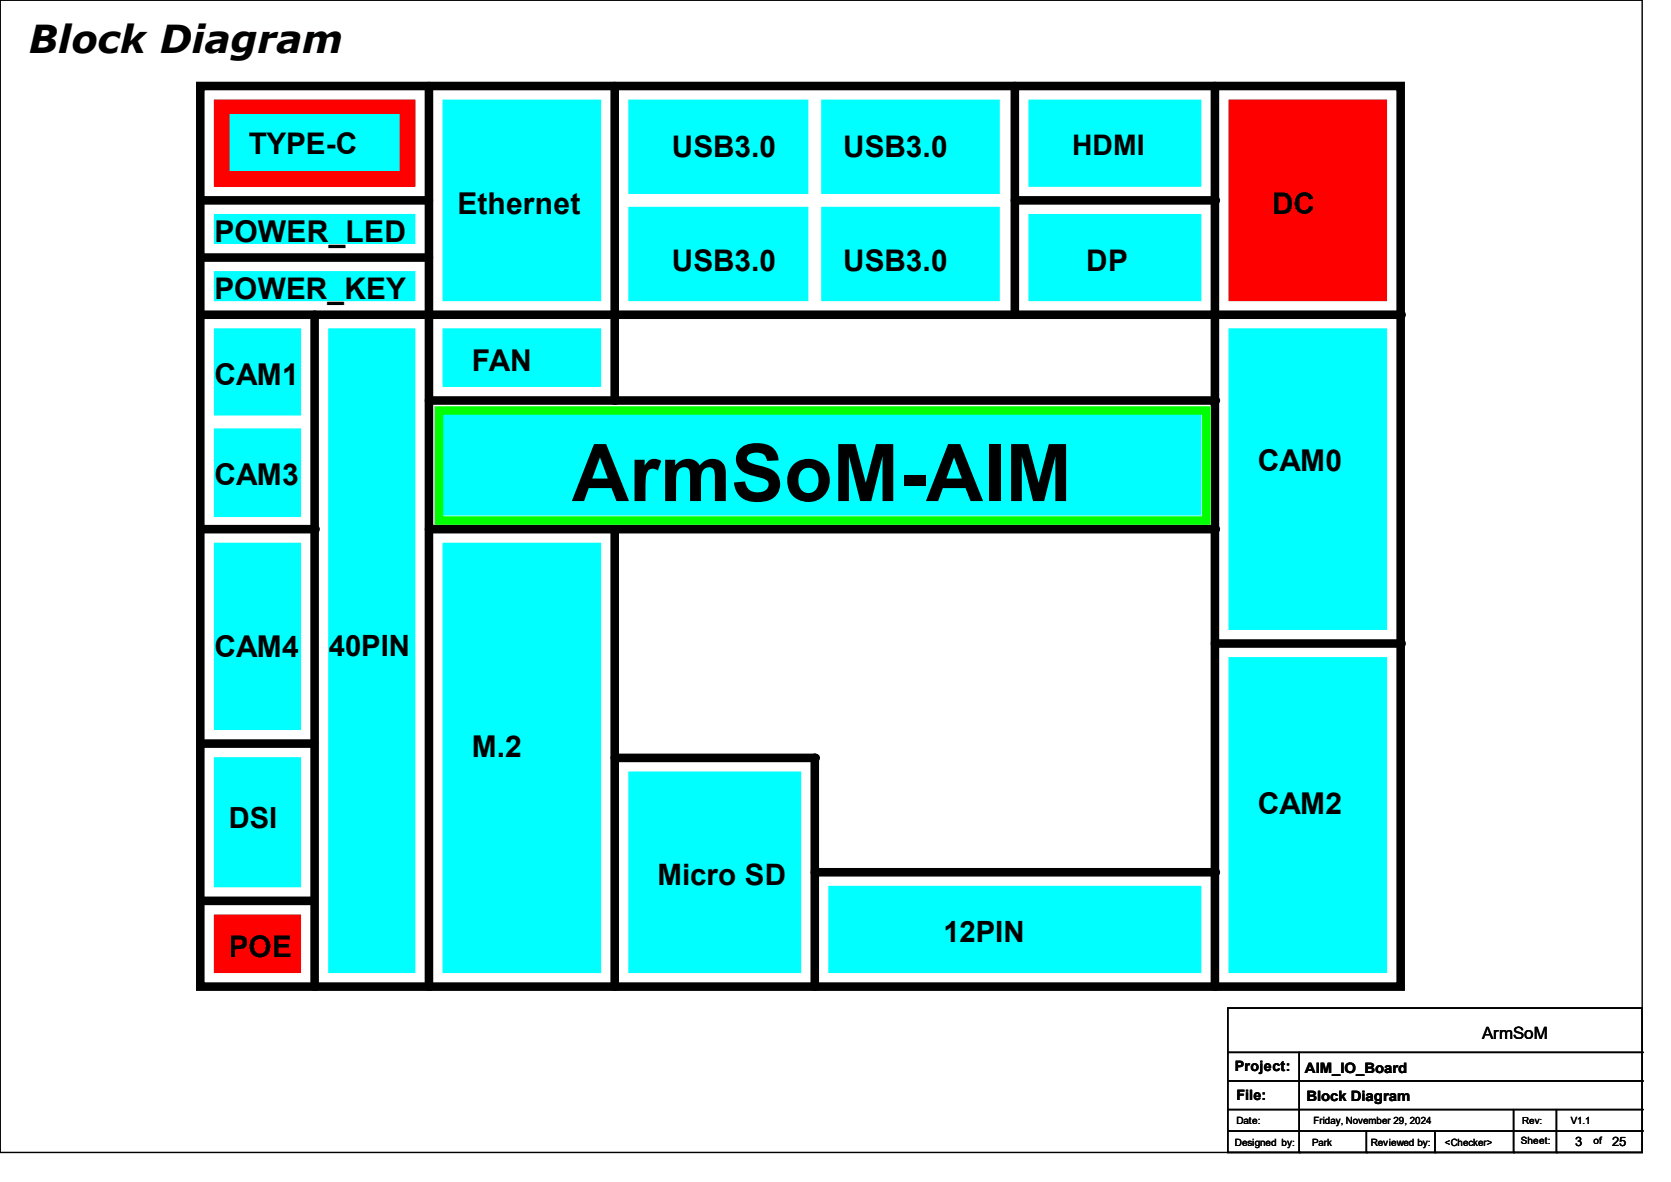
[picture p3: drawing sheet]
<svg xmlns="http://www.w3.org/2000/svg" width="297mm" height="210mm" viewBox="0 0 297 210" stroke-linecap="round" stroke-linejoin="round" font-family="sans-serif">
<g fill="none" stroke="#000" stroke-width=".25">
<path d="M0 0h291.9v204.8h-291.9zM218.2 179.1h73.7v25.7h-73.7zM218.2 187h73.7M218.2 192.1h73.7M218.2 197.1h73.7M230.9 187v17.8M269 197.1v7.7M276.6 197.1v7.7M291.9 187h.1M291.9 192.1h.1M291.9 197.1h.1M218.2 201h73.7"/>
<path d="M230.9 204.8h.1M242.9 204.8h.1M242.9 201v3.8M255.1 204.8h.1M255.1 201v3.8M269 204.8h.1M276.6 204.8h.1M291.9 201h.1"/>
</g>
<g fill="none" stroke="#000" stroke-width="1.5">
<path d="M35.6 15.3h213.4v160h-213.4zM76.2 15.3v160M109.3 15.3v55.9M180.4 15.3v40.6M215.9 15.3v160M35.6 35.6h40.6M180.4 35.6h35.5M35.6 55.9h213.4M35.6 45.8h40.6M55.9 55.9v119.4M76.2 71.2h139.7M35.6 94h20.3"/>
<path d="M76.2 94h139.7M109.3 94v81.3M215.9 114.3h33.1M36.1 132.1h19.6M109.3 134.7h35.5v40.6M144.8 155h71.1M36.1 160.1h19.3"/>
</g>
<g fill="#000">
<circle cx="35.6" cy="35.6" r=".76"/>
<circle cx="215.9" cy="35.6" r=".76"/>
<circle cx="35.6" cy="45.8" r=".76"/>
<circle cx="180.4" cy="55.9" r=".76"/>
<circle cx="249" cy="55.9" r=".76"/>
<circle cx="109.3" cy="71.2" r=".76"/>
<circle cx="215.9" cy="71.2" r=".76"/>
<circle cx="55.9" cy="94" r=".76"/>
<circle cx="215.9" cy="94" r=".76"/>
<circle cx="249" cy="114.3" r=".76"/>
<circle cx="55.7" cy="132.1" r=".76"/>
<circle cx="144.8" cy="134.7" r=".76"/>
<circle cx="215.9" cy="155" r=".76"/>
<circle cx="55.4" cy="160.1" r=".76"/>
<circle cx="55.9" cy="175.3" r=".76"/>
<circle cx="76.2" cy="175.3" r=".76"/>
<circle cx="109.3" cy="175.3" r=".76"/>
<circle cx="144.8" cy="175.3" r=".76"/>
<circle cx="215.9" cy="175.3" r=".76"/>
</g>
<g fill="#0ff" stroke="#0ff" stroke-width=".25">
<path d="M218.5 58.5h27.9v53.3h-27.9z" fill-rule="evenodd"/>
<path d="M218.5 116.9h27.9v55.9h-27.9z" fill-rule="evenodd"/>
<path d="M147.4 157.5h66v15.3h-66z" fill-rule="evenodd"/>
<path d="M111.8 137.2h30.5v35.6h-30.5z" fill-rule="evenodd"/>
<path d="M78.8 96.6h27.9v76.2h-27.9z" fill-rule="evenodd"/>
<path d="M78.8 73.7h134.6v17.8h-134.6z" fill-rule="evenodd"/>
<path d="M78.8 58.5h27.9v10.1h-27.9z" fill-rule="evenodd"/>
<path d="M58.5 58.5h15.2v114.3h-15.2z" fill-rule="evenodd"/>
<path d="M38.1 58.5h15.3v15.2h-15.3z" fill-rule="evenodd"/>
<path d="M38.1 76.2h15.3v15.5h-15.3z" fill-rule="evenodd"/>
<path d="M38.1 96.6h15.3v33h-15.3z" fill-rule="evenodd"/>
<path d="M38.1 134.7h15.3v22.8h-15.3z" fill-rule="evenodd"/>
<path d="M38.1 38.1h35.6v5.1h-35.6z" fill-rule="evenodd"/>
<path d="M38.1 48.3h35.6v5.1h-35.6z" fill-rule="evenodd"/>
<path d="M78.8 17.8h27.9v35.6h-27.9z" fill-rule="evenodd"/>
<path d="M111.8 17.8h31.8v16.5h-31.8z" fill-rule="evenodd"/>
<path d="M182.9 17.8h30.5v15.3h-30.5z" fill-rule="evenodd"/>
<path d="M182.9 38.1h30.5v15.3h-30.5z" fill-rule="evenodd"/>
<path d="M111.8 36.9h31.8v16.5h-31.8z" fill-rule="evenodd"/>
<path d="M146.1 17.8h31.5v16.5h-31.5z" fill-rule="evenodd"/>
<path d="M146.1 36.9h31.5v16.5h-31.5z" fill-rule="evenodd"/>
<path d="M40.7 20.4h30.5v10.1h-30.5z" fill-rule="evenodd"/>
</g>
<g fill="#f00" stroke="#f00" stroke-width=".25">
<path d="M218.5 17.8h27.9v35.6h-27.9z" fill-rule="evenodd"/>
<path d="M38.1 162.6h15.3v10.2h-15.3z" fill-rule="evenodd"/>
<path d="M38.1 17.8h35.6v2.6h-35.6z" fill-rule="evenodd"/>
<path d="M38.1 30.5h35.6v2.6h-35.6z" fill-rule="evenodd"/>
<path d="M38.1 20.4h2.6v10.1h-2.6z" fill-rule="evenodd"/>
<path d="M71.2 20.4h2.5v10.1h-2.5z" fill-rule="evenodd"/>
</g>
<path d="M78 72.9h136.4v19.6h-136.4z" fill="none" stroke="#0f0" stroke-width="1.5"/>
<text font-size="14.1" x="101.6" y="89">ArmSoM-AIM</text>
<text font-size="6.9" x="5.1" y="9.5">Block Diagram</text>
<g font-size="5.3">
<text x="44.2" y="27.3">TYPE-C</text>
<text x="119.4" y="27.8">USB3.0</text>
<text x="149.9" y="27.8">USB3.0</text>
<text x="81.3" y="38">Ethernet</text>
<text x="226.1" y="38">DC</text>
<text x="38.1" y="43.1">POWER_LED</text>
<text x="38.1" y="53.2">POWER_KEY</text>
<text x="119.4" y="48.1">USB3.0</text>
<text x="149.9" y="48.1">USB3.0</text>
<text x="193.1" y="48.1">DP</text>
<text x="83.9" y="65.9">FAN</text>
<text x="38.1" y="68.5">CAM1</text>
<text x="223.6" y="83.7">CAM0</text>
<text x="38.1" y="86.2">CAM3</text>
<text x="38.1" y="116.7">CAM4</text>
<text x="83.9" y="134.5">M.2</text>
<text x="223.6" y="144.7">CAM2</text>
<text x="40.7" y="170.1">POE</text>
</g>
<g font-size="5.2">
<text x="58.5" y="116.6">40PIN</text>
<text x="40.7" y="147.1">DSI</text>
<text x="116.9" y="157.3">Micro SD</text>
<text x="167.7" y="167.4">12PIN</text>
</g>
<text font-size="5" x="190.5" y="27.6">HDMI</text>
<text font-size="3" x="263.4" y="184.6">ArmSoM</text>
<g font-size="2.5">
<text x="219.5" y="190.4">Project:</text>
<text x="231.9" y="190.6">AIM_IO_Board</text>
<text x="219.8" y="195.5">File:</text>
<text x="232.2" y="195.7">Block Diagram</text>
</g>
<g font-size="2.3">
<text x="280" y="203.5">3</text>
<text x="286.6" y="203.5">25</text>
</g>
<g font-size="1.8">
<text x="219.5" y="203.6">Designed by:</text>
<text x="219.8" y="199.8">Date:</text>
<text x="233.2" y="203.6">Park</text>
<text x="233.5" y="199.8">Friday, November 29, 2024</text>
<text x="243.6" y="203.6">Reviewed by:</text>
<text x="256.8" y="203.6">&lt;Checker&gt;</text>
<text x="270.3" y="203.3">Sheet:</text>
<text x="279.2" y="199.8">V1.1</text>
<text x="283.3" y="203.3">of</text>
</g>
<text font-size="1.7" x="270.6" y="199.8">Rev:</text>
</svg>
